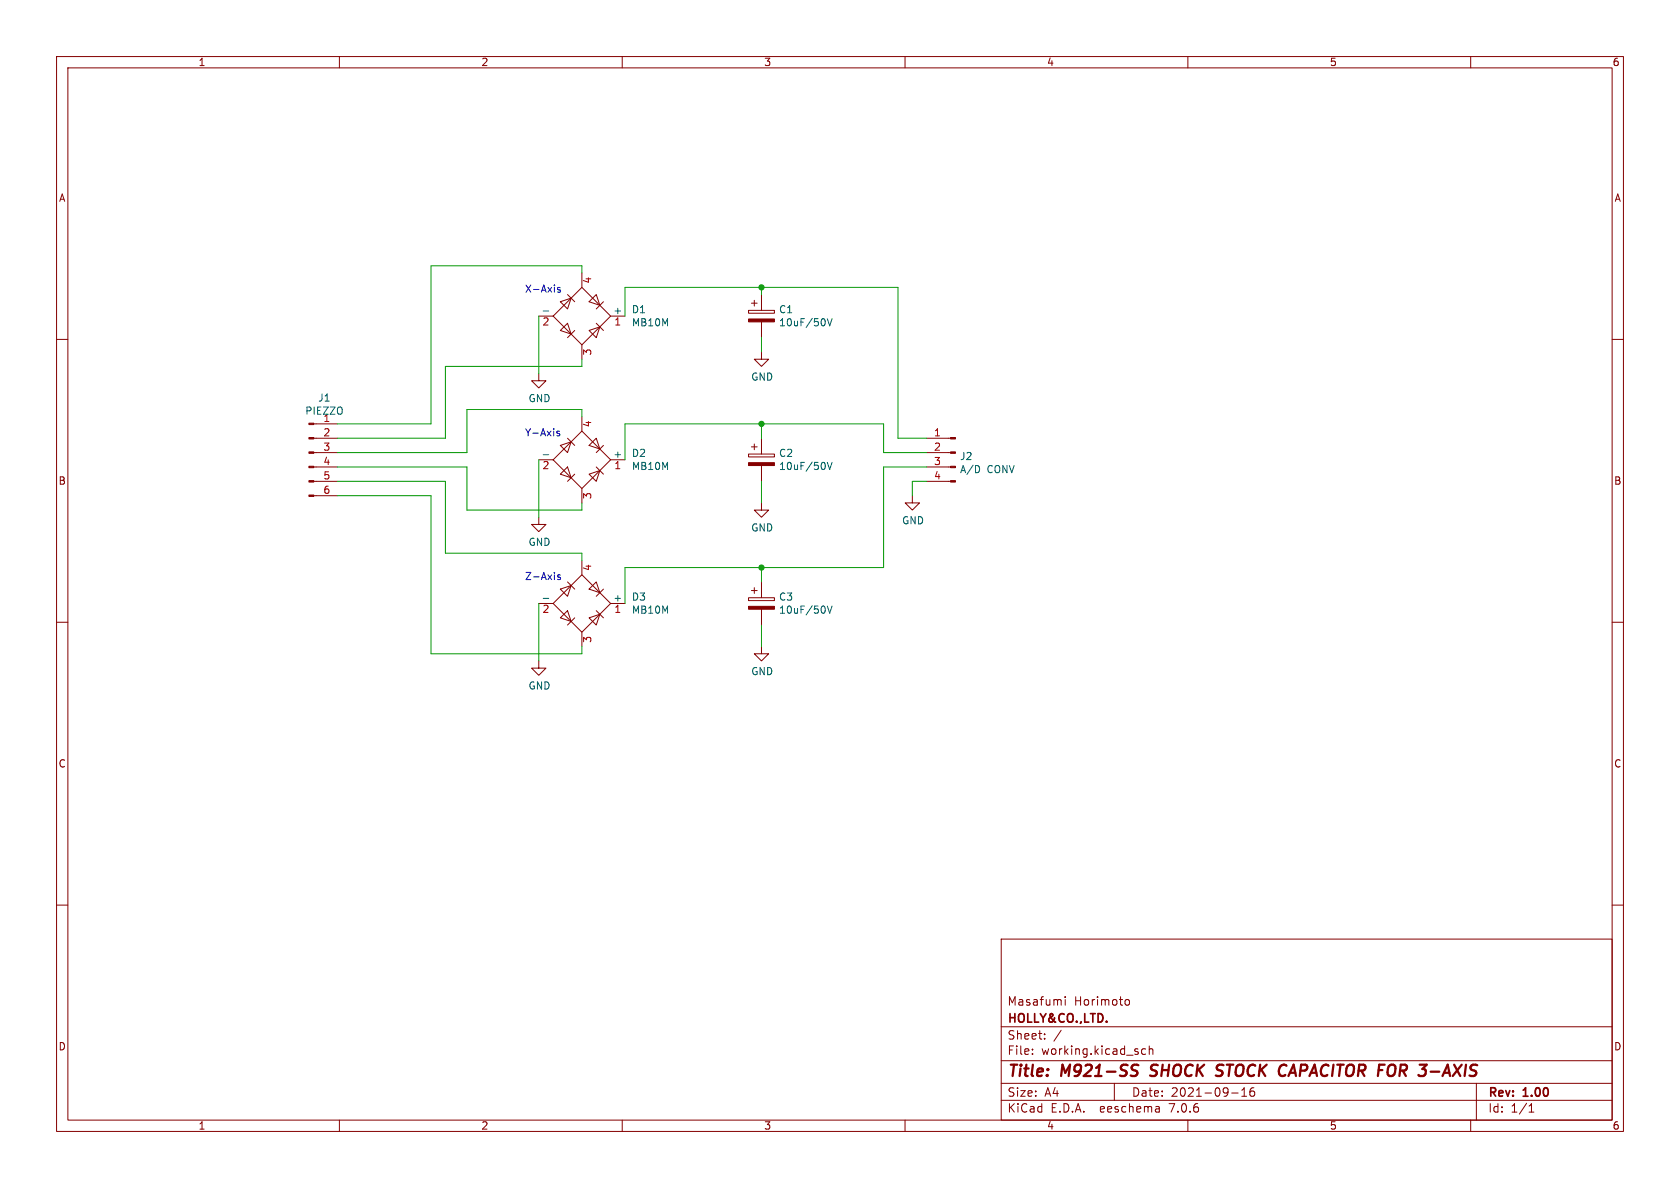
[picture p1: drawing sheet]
(kicad_sch (version 20211123) (generator eeschema)

 (paper "A4")

 (title_block
  (title "M921-SS SHOCK STOCK CAPACITOR FOR 3-AXIS")
  (date "2021-09-16")
  (rev "1.00")
  (company "HOLLY&CO.,LTD.")
  (comment 1 "Masafumi Horimoto"))

 (lib_symbols
  (symbol "Connector:Conn_01x04_Male" (pin_names (offset 1.016) hide) (in_bom yes) (on_board yes)
   (property "Reference" "J" (id 0) (at 0 5.08 0) (effects (font (size 1.27 1.27))))
   (property "Value" "Conn_01x04_Male" (id 1) (at 0 -7.62 0) (effects (font (size 1.27 1.27))))
   (property "Footprint" "" (id 2) (at 0 0 0) (effects (font (size 1.27 1.27)) hide))
   (property "Datasheet" "~" (id 3) (at 0 0 0) (effects (font (size 1.27 1.27)) hide))
   (symbol "Conn_01x04_Male_1_1"
    (polyline (pts (xy 1.27 -5.08) (xy 0.8636 -5.08)) (stroke (width 0.1524) (type default) (color 0 0 0 0)) (fill (type none)))
    (polyline (pts (xy 1.27 -2.54) (xy 0.8636 -2.54)) (stroke (width 0.1524) (type default) (color 0 0 0 0)) (fill (type none)))
    (polyline (pts (xy 1.27 0) (xy 0.8636 0)) (stroke (width 0.1524) (type default) (color 0 0 0 0)) (fill (type none)))
    (polyline (pts (xy 1.27 2.54) (xy 0.8636 2.54)) (stroke (width 0.1524) (type default) (color 0 0 0 0)) (fill (type none)))
    (rectangle (start 0.8636 -4.953) (end 0 -5.207) (stroke (width 0.1524) (type default) (color 0 0 0 0)) (fill (type outline)))
    (rectangle (start 0.8636 -2.413) (end 0 -2.667) (stroke (width 0.1524) (type default) (color 0 0 0 0)) (fill (type outline)))
    (rectangle (start 0.8636 0.127) (end 0 -0.127) (stroke (width 0.1524) (type default) (color 0 0 0 0)) (fill (type outline)))
    (rectangle (start 0.8636 2.667) (end 0 2.413) (stroke (width 0.1524) (type default) (color 0 0 0 0)) (fill (type outline)))
    (pin passive line (at 5.08 2.54 180) (length 3.81) (name "Pin_1" (effects (font (size 1.27 1.27)))) (number "1" (effects (font (size 1.27 1.27)))))
    (pin passive line (at 5.08 0 180) (length 3.81) (name "Pin_2" (effects (font (size 1.27 1.27)))) (number "2" (effects (font (size 1.27 1.27)))))
    (pin passive line (at 5.08 -2.54 180) (length 3.81) (name "Pin_3" (effects (font (size 1.27 1.27)))) (number "3" (effects (font (size 1.27 1.27)))))
    (pin passive line (at 5.08 -5.08 180) (length 3.81) (name "Pin_4" (effects (font (size 1.27 1.27)))) (number "4" (effects (font (size 1.27 1.27)))))))
  (symbol "Connector:Conn_01x06_Male" (pin_names (offset 1.016) hide) (in_bom yes) (on_board yes)
   (property "Reference" "J" (id 0) (at 0 7.62 0) (effects (font (size 1.27 1.27))))
   (property "Value" "Conn_01x06_Male" (id 1) (at 0 -10.16 0) (effects (font (size 1.27 1.27))))
   (property "Footprint" "" (id 2) (at 0 0 0) (effects (font (size 1.27 1.27)) hide))
   (property "Datasheet" "~" (id 3) (at 0 0 0) (effects (font (size 1.27 1.27)) hide))
   (symbol "Conn_01x06_Male_1_1"
    (polyline (pts (xy 1.27 -7.62) (xy 0.8636 -7.62)) (stroke (width 0.1524) (type default) (color 0 0 0 0)) (fill (type none)))
    (polyline (pts (xy 1.27 -5.08) (xy 0.8636 -5.08)) (stroke (width 0.1524) (type default) (color 0 0 0 0)) (fill (type none)))
    (polyline (pts (xy 1.27 -2.54) (xy 0.8636 -2.54)) (stroke (width 0.1524) (type default) (color 0 0 0 0)) (fill (type none)))
    (polyline (pts (xy 1.27 0) (xy 0.8636 0)) (stroke (width 0.1524) (type default) (color 0 0 0 0)) (fill (type none)))
    (polyline (pts (xy 1.27 2.54) (xy 0.8636 2.54)) (stroke (width 0.1524) (type default) (color 0 0 0 0)) (fill (type none)))
    (polyline (pts (xy 1.27 5.08) (xy 0.8636 5.08)) (stroke (width 0.1524) (type default) (color 0 0 0 0)) (fill (type none)))
    (rectangle (start 0.8636 -7.493) (end 0 -7.747) (stroke (width 0.1524) (type default) (color 0 0 0 0)) (fill (type outline)))
    (rectangle (start 0.8636 -4.953) (end 0 -5.207) (stroke (width 0.1524) (type default) (color 0 0 0 0)) (fill (type outline)))
    (rectangle (start 0.8636 -2.413) (end 0 -2.667) (stroke (width 0.1524) (type default) (color 0 0 0 0)) (fill (type outline)))
    (rectangle (start 0.8636 0.127) (end 0 -0.127) (stroke (width 0.1524) (type default) (color 0 0 0 0)) (fill (type outline)))
    (rectangle (start 0.8636 2.667) (end 0 2.413) (stroke (width 0.1524) (type default) (color 0 0 0 0)) (fill (type outline)))
    (rectangle (start 0.8636 5.207) (end 0 4.953) (stroke (width 0.1524) (type default) (color 0 0 0 0)) (fill (type outline)))
    (pin passive line (at 5.08 5.08 180) (length 3.81) (name "Pin_1" (effects (font (size 1.27 1.27)))) (number "1" (effects (font (size 1.27 1.27)))))
    (pin passive line (at 5.08 2.54 180) (length 3.81) (name "Pin_2" (effects (font (size 1.27 1.27)))) (number "2" (effects (font (size 1.27 1.27)))))
    (pin passive line (at 5.08 0 180) (length 3.81) (name "Pin_3" (effects (font (size 1.27 1.27)))) (number "3" (effects (font (size 1.27 1.27)))))
    (pin passive line (at 5.08 -2.54 180) (length 3.81) (name "Pin_4" (effects (font (size 1.27 1.27)))) (number "4" (effects (font (size 1.27 1.27)))))
    (pin passive line (at 5.08 -5.08 180) (length 3.81) (name "Pin_5" (effects (font (size 1.27 1.27)))) (number "5" (effects (font (size 1.27 1.27)))))
    (pin passive line (at 5.08 -7.62 180) (length 3.81) (name "Pin_6" (effects (font (size 1.27 1.27)))) (number "6" (effects (font (size 1.27 1.27)))))))
  (symbol "M921-SS-rescue:CP-Device" (pin_numbers hide) (pin_names (offset 0.254)) (in_bom yes) (on_board yes)
   (property "Reference" "C" (id 0) (at 0.635 2.54 0) (effects (font (size 1.27 1.27)) (justify left)))
   (property "Value" "CP-Device" (id 1) (at 0.635 -2.54 0) (effects (font (size 1.27 1.27)) (justify left)))
   (property "Footprint" "" (id 2) (at 0.9652 -3.81 0) (effects (font (size 1.27 1.27)) hide))
   (property "Datasheet" "" (id 3) (at 0 0 0) (effects (font (size 1.27 1.27)) hide))
   (symbol "CP-Device_0_1"
    (rectangle (start -2.286 0.508) (end 2.286 1.016) (stroke (width 0) (type default) (color 0 0 0 0)) (fill (type none)))
    (polyline (pts (xy -1.778 2.286) (xy -0.762 2.286)) (stroke (width 0) (type default) (color 0 0 0 0)) (fill (type none)))
    (polyline (pts (xy -1.27 2.794) (xy -1.27 1.778)) (stroke (width 0) (type default) (color 0 0 0 0)) (fill (type none)))
    (rectangle (start 2.286 -0.508) (end -2.286 -1.016) (stroke (width 0) (type default) (color 0 0 0 0)) (fill (type outline))))
   (symbol "CP-Device_1_1"
    (pin passive line (at 0 3.81 270) (length 2.794) (name "~" (effects (font (size 1.27 1.27)))) (number "1" (effects (font (size 1.27 1.27)))))
    (pin passive line (at 0 -3.81 90) (length 2.794) (name "~" (effects (font (size 1.27 1.27)))) (number "2" (effects (font (size 1.27 1.27)))))))
  (symbol "M921-SS-rescue:MB10M-HOLLY" (pin_names (offset 0)) (in_bom yes) (on_board yes)
   (property "Reference" "D" (id 0) (at 2.54 6.985 0) (effects (font (size 1.27 1.27)) (justify left)))
   (property "Value" "MB10M-HOLLY" (id 1) (at 2.54 5.08 0) (effects (font (size 1.27 1.27)) (justify left)))
   (property "Footprint" "HOLLY_LIB:MB10M" (id 2) (at 3.81 3.175 0) (effects (font (size 1.27 1.27)) (justify left) hide))
   (property "Datasheet" "" (id 3) (at 0 0 0) (effects (font (size 1.27 1.27)) hide))
   (symbol "MB10M-HOLLY_0_1"
    (polyline (pts (xy -2.54 3.81) (xy -1.27 2.54)) (stroke (width 0) (type default) (color 0 0 0 0)) (fill (type none)))
    (polyline (pts (xy -1.27 -2.54) (xy -2.54 -3.81)) (stroke (width 0) (type default) (color 0 0 0 0)) (fill (type none)))
    (polyline (pts (xy 2.54 -1.27) (xy 3.81 -2.54)) (stroke (width 0) (type default) (color 0 0 0 0)) (fill (type none)))
    (polyline (pts (xy 2.54 1.27) (xy 3.81 2.54)) (stroke (width 0) (type default) (color 0 0 0 0)) (fill (type none)))
    (polyline (pts (xy -3.81 2.54) (xy -2.54 1.27) (xy -1.905 3.175) (xy -3.81 2.54)) (stroke (width 0) (type default) (color 0 0 0 0)) (fill (type none)))
    (polyline (pts (xy -2.54 -1.27) (xy -3.81 -2.54) (xy -1.905 -3.175) (xy -2.54 -1.27)) (stroke (width 0) (type default) (color 0 0 0 0)) (fill (type none)))
    (polyline (pts (xy 1.27 2.54) (xy 2.54 3.81) (xy 3.175 1.905) (xy 1.27 2.54)) (stroke (width 0) (type default) (color 0 0 0 0)) (fill (type none)))
    (polyline (pts (xy 3.175 -1.905) (xy 1.27 -2.54) (xy 2.54 -3.81) (xy 3.175 -1.905)) (stroke (width 0) (type default) (color 0 0 0 0)) (fill (type none)))
    (polyline (pts (xy -5.08 0) (xy 0 -5.08) (xy 5.08 0) (xy 0 5.08) (xy -5.08 0)) (stroke (width 0) (type default) (color 0 0 0 0)) (fill (type none))))
   (symbol "MB10M-HOLLY_1_1"
    (pin passive line (at 7.62 0 180) (length 2.54) (name "+" (effects (font (size 1.27 1.27)))) (number "1" (effects (font (size 1.27 1.27)))))
    (pin passive line (at -7.62 0 0) (length 2.54) (name "-" (effects (font (size 1.27 1.27)))) (number "2" (effects (font (size 1.27 1.27)))))
    (pin passive line (at 0 -7.62 90) (length 2.54) (name "~" (effects (font (size 1.27 1.27)))) (number "3" (effects (font (size 1.27 1.27)))))
    (pin passive line (at 0 7.62 270) (length 2.54) (name "~" (effects (font (size 1.27 1.27)))) (number "4" (effects (font (size 1.27 1.27)))))))
  (symbol "power:GND" (power) (pin_names (offset 0)) (in_bom yes) (on_board yes)
   (property "Reference" "#PWR" (id 0) (at 0 -6.35 0) (effects (font (size 1.27 1.27)) hide))
   (property "Value" "GND" (id 1) (at 0 -3.81 0) (effects (font (size 1.27 1.27))))
   (property "Footprint" "" (id 2) (at 0 0 0) (effects (font (size 1.27 1.27)) hide))
   (property "Datasheet" "" (id 3) (at 0 0 0) (effects (font (size 1.27 1.27)) hide))
   (symbol "GND_0_1"
    (polyline (pts (xy 0 0) (xy 0 -1.27) (xy 1.27 -1.27) (xy 0 -2.54) (xy -1.27 -1.27) (xy 0 -1.27)) (stroke (width 0) (type default) (color 0 0 0 0)) (fill (type none))))
   (symbol "GND_1_1"
    (pin power_in line (at 0 0 270) (length 0) hide (name "GND" (effects (font (size 1.27 1.27)))) (number "1" (effects (font (size 1.27 1.27))))))))

 (junction (at 134.62 50.8) (diameter 0) (color 0 0 0 0))
 (junction (at 134.62 100.33) (diameter 0) (color 0 0 0 0))
 (junction (at 134.62 74.93) (diameter 0) (color 0 0 0 0))

 (wire (pts (xy 134.62 50.8) (xy 158.75 50.8)) (stroke (width 0) (type default) (color 0 0 0 0)))
 (wire (pts (xy 82.55 82.55) (xy 82.55 90.17)) (stroke (width 0) (type default) (color 0 0 0 0)))
 (wire (pts (xy 134.62 50.8) (xy 134.62 52.07)) (stroke (width 0) (type default) (color 0 0 0 0)))
 (wire (pts (xy 156.21 74.93) (xy 156.21 80.01)) (stroke (width 0) (type default) (color 0 0 0 0)))
 (wire (pts (xy 59.69 77.47) (xy 78.74 77.47)) (stroke (width 0) (type default) (color 0 0 0 0)))
 (wire (pts (xy 59.69 74.93) (xy 76.2 74.93)) (stroke (width 0) (type default) (color 0 0 0 0)))
 (wire (pts (xy 134.62 88.9) (xy 134.62 85.09)) (stroke (width 0) (type default) (color 0 0 0 0)))
 (wire (pts (xy 78.74 64.77) (xy 102.87 64.77)) (stroke (width 0) (type default) (color 0 0 0 0)))
 (wire (pts (xy 110.49 106.68) (xy 110.49 100.33)) (stroke (width 0) (type default) (color 0 0 0 0)))
 (wire (pts (xy 110.49 55.88) (xy 110.49 50.8)) (stroke (width 0) (type default) (color 0 0 0 0)))
 (wire (pts (xy 76.2 115.57) (xy 102.87 115.57)) (stroke (width 0) (type default) (color 0 0 0 0)))
 (wire (pts (xy 59.69 87.63) (xy 76.2 87.63)) (stroke (width 0) (type default) (color 0 0 0 0)))
 (wire (pts (xy 134.62 114.3) (xy 134.62 110.49)) (stroke (width 0) (type default) (color 0 0 0 0)))
 (wire (pts (xy 134.62 62.23) (xy 134.62 59.69)) (stroke (width 0) (type default) (color 0 0 0 0)))
 (wire (pts (xy 156.21 82.55) (xy 163.83 82.55)) (stroke (width 0) (type default) (color 0 0 0 0)))
 (wire (pts (xy 134.62 100.33) (xy 156.21 100.33)) (stroke (width 0) (type default) (color 0 0 0 0)))
 (wire (pts (xy 110.49 74.93) (xy 134.62 74.93)) (stroke (width 0) (type default) (color 0 0 0 0)))
 (wire (pts (xy 102.87 97.79) (xy 102.87 99.06)) (stroke (width 0) (type default) (color 0 0 0 0)))
 (wire (pts (xy 59.69 82.55) (xy 82.55 82.55)) (stroke (width 0) (type default) (color 0 0 0 0)))
 (wire (pts (xy 78.74 97.79) (xy 102.87 97.79)) (stroke (width 0) (type default) (color 0 0 0 0)))
 (wire (pts (xy 82.55 72.39) (xy 102.87 72.39)) (stroke (width 0) (type default) (color 0 0 0 0)))
 (wire (pts (xy 158.75 50.8) (xy 158.75 77.47)) (stroke (width 0) (type default) (color 0 0 0 0)))
 (wire (pts (xy 95.25 55.88) (xy 95.25 66.04)) (stroke (width 0) (type default) (color 0 0 0 0)))
 (wire (pts (xy 78.74 85.09) (xy 78.74 97.79)) (stroke (width 0) (type default) (color 0 0 0 0)))
 (wire (pts (xy 102.87 72.39) (xy 102.87 73.66)) (stroke (width 0) (type default) (color 0 0 0 0)))
 (wire (pts (xy 134.62 74.93) (xy 156.21 74.93)) (stroke (width 0) (type default) (color 0 0 0 0)))
 (wire (pts (xy 78.74 77.47) (xy 78.74 64.77)) (stroke (width 0) (type default) (color 0 0 0 0)))
 (wire (pts (xy 95.25 106.68) (xy 95.25 116.84)) (stroke (width 0) (type default) (color 0 0 0 0)))
 (wire (pts (xy 110.49 50.8) (xy 134.62 50.8)) (stroke (width 0) (type default) (color 0 0 0 0)))
 (wire (pts (xy 102.87 115.57) (xy 102.87 114.3)) (stroke (width 0) (type default) (color 0 0 0 0)))
 (wire (pts (xy 163.83 85.09) (xy 161.29 85.09)) (stroke (width 0) (type default) (color 0 0 0 0)))
 (wire (pts (xy 102.87 90.17) (xy 102.87 88.9)) (stroke (width 0) (type default) (color 0 0 0 0)))
 (wire (pts (xy 134.62 74.93) (xy 134.62 77.47)) (stroke (width 0) (type default) (color 0 0 0 0)))
 (wire (pts (xy 156.21 80.01) (xy 163.83 80.01)) (stroke (width 0) (type default) (color 0 0 0 0)))
 (wire (pts (xy 110.49 81.28) (xy 110.49 74.93)) (stroke (width 0) (type default) (color 0 0 0 0)))
 (wire (pts (xy 76.2 87.63) (xy 76.2 115.57)) (stroke (width 0) (type default) (color 0 0 0 0)))
 (wire (pts (xy 59.69 85.09) (xy 78.74 85.09)) (stroke (width 0) (type default) (color 0 0 0 0)))
 (wire (pts (xy 102.87 46.99) (xy 102.87 48.26)) (stroke (width 0) (type default) (color 0 0 0 0)))
 (wire (pts (xy 59.69 80.01) (xy 82.55 80.01)) (stroke (width 0) (type default) (color 0 0 0 0)))
 (wire (pts (xy 110.49 100.33) (xy 134.62 100.33)) (stroke (width 0) (type default) (color 0 0 0 0)))
 (wire (pts (xy 82.55 90.17) (xy 102.87 90.17)) (stroke (width 0) (type default) (color 0 0 0 0)))
 (wire (pts (xy 95.25 81.28) (xy 95.25 91.44)) (stroke (width 0) (type default) (color 0 0 0 0)))
 (wire (pts (xy 161.29 85.09) (xy 161.29 87.63)) (stroke (width 0) (type default) (color 0 0 0 0)))
 (wire (pts (xy 156.21 100.33) (xy 156.21 82.55)) (stroke (width 0) (type default) (color 0 0 0 0)))
 (wire (pts (xy 76.2 74.93) (xy 76.2 46.99)) (stroke (width 0) (type default) (color 0 0 0 0)))
 (wire (pts (xy 158.75 77.47) (xy 163.83 77.47)) (stroke (width 0) (type default) (color 0 0 0 0)))
 (wire (pts (xy 102.87 64.77) (xy 102.87 63.5)) (stroke (width 0) (type default) (color 0 0 0 0)))
 (wire (pts (xy 76.2 46.99) (xy 102.87 46.99)) (stroke (width 0) (type default) (color 0 0 0 0)))
 (wire (pts (xy 82.55 80.01) (xy 82.55 72.39)) (stroke (width 0) (type default) (color 0 0 0 0)))
 (wire (pts (xy 134.62 100.33) (xy 134.62 102.87)) (stroke (width 0) (type default) (color 0 0 0 0)))

 (text "Z-Axis" (at 92.71 102.87 0) (effects (font (size 1.27 1.27)) (justify left bottom)))
 (text "Y-Axis" (at 92.71 77.47 0) (effects (font (size 1.27 1.27)) (justify left bottom)))
 (text "X-Axis" (at 92.71 52.07 0) (effects (font (size 1.27 1.27)) (justify left bottom)))

 (symbol (lib_id "Connector:Conn_01x06_Male") (at 54.61 80.01 0) (unit 1) (in_bom yes) (on_board yes)
  (property "Reference" "J1" (id 0) (at 57.3532 70.3326 0))
  (property "Value" "PIEZZO" (id 1) (at 57.3532 72.644 0))
  (property "Footprint" "Connector_JST:JST_XH_B6B-XH-A_1x06_P2.50mm_Vertical" (id 2) (at 54.61 80.01 0) (effects (font (size 1.27 1.27)) hide))
  (property "Datasheet" "~" (id 3) (at 54.61 80.01 0) (effects (font (size 1.27 1.27)) hide)) (pin "1") (pin "2") (pin "3") (pin "4") (pin "5") (pin "6"))

 (symbol (lib_id "M921-SS-rescue:MB10M-HOLLY") (at 102.87 55.88 0) (unit 1) (in_bom yes) (on_board yes)
  (property "Reference" "D1" (id 0) (at 111.6076 54.7116 0) (effects (font (size 1.27 1.27)) (justify left)))
  (property "Value" "MB10M" (id 1) (at 111.6076 57.023 0) (effects (font (size 1.27 1.27)) (justify left)))
  (property "Footprint" "HOLLY_LIB:MB10M" (id 2) (at 106.68 52.705 0) (effects (font (size 1.27 1.27)) (justify left) hide))
  (property "Datasheet" "" (id 3) (at 102.87 55.88 0) (effects (font (size 1.27 1.27)) hide)) (pin "1") (pin "2") (pin "3") (pin "4"))

 (symbol (lib_id "M921-SS-rescue:MB10M-HOLLY") (at 102.87 81.28 0) (unit 1) (in_bom yes) (on_board yes)
  (property "Reference" "D2" (id 0) (at 111.6076 80.1116 0) (effects (font (size 1.27 1.27)) (justify left)))
  (property "Value" "MB10M" (id 1) (at 111.6076 82.423 0) (effects (font (size 1.27 1.27)) (justify left)))
  (property "Footprint" "HOLLY_LIB:MB10M" (id 2) (at 106.68 78.105 0) (effects (font (size 1.27 1.27)) (justify left) hide))
  (property "Datasheet" "" (id 3) (at 102.87 81.28 0) (effects (font (size 1.27 1.27)) hide)) (pin "1") (pin "2") (pin "3") (pin "4"))

 (symbol (lib_id "M921-SS-rescue:MB10M-HOLLY") (at 102.87 106.68 0) (unit 1) (in_bom yes) (on_board yes)
  (property "Reference" "D3" (id 0) (at 111.6076 105.5116 0) (effects (font (size 1.27 1.27)) (justify left)))
  (property "Value" "MB10M" (id 1) (at 111.6076 107.823 0) (effects (font (size 1.27 1.27)) (justify left)))
  (property "Footprint" "HOLLY_LIB:MB10M" (id 2) (at 106.68 103.505 0) (effects (font (size 1.27 1.27)) (justify left) hide))
  (property "Datasheet" "" (id 3) (at 102.87 106.68 0) (effects (font (size 1.27 1.27)) hide)) (pin "1") (pin "2") (pin "3") (pin "4"))

 (symbol (lib_id "M921-SS-rescue:CP-Device") (at 134.62 55.88 0) (unit 1) (in_bom yes) (on_board yes)
  (property "Reference" "C1" (id 0) (at 137.6172 54.7116 0) (effects (font (size 1.27 1.27)) (justify left)))
  (property "Value" "10uF/50V" (id 1) (at 137.6172 57.023 0) (effects (font (size 1.27 1.27)) (justify left)))
  (property "Footprint" "Capacitor_THT:CP_Radial_D5.0mm_P2.00mm" (id 2) (at 135.5852 59.69 0) (effects (font (size 1.27 1.27)) hide))
  (property "Datasheet" "~" (id 3) (at 134.62 55.88 0) (effects (font (size 1.27 1.27)) hide)) (pin "1") (pin "2"))

 (symbol (lib_id "M921-SS-rescue:CP-Device") (at 134.62 81.28 0) (unit 1) (in_bom yes) (on_board yes)
  (property "Reference" "C2" (id 0) (at 137.6172 80.1116 0) (effects (font (size 1.27 1.27)) (justify left)))
  (property "Value" "10uF/50V" (id 1) (at 137.6172 82.423 0) (effects (font (size 1.27 1.27)) (justify left)))
  (property "Footprint" "Capacitor_THT:CP_Radial_D5.0mm_P2.00mm" (id 2) (at 135.5852 85.09 0) (effects (font (size 1.27 1.27)) hide))
  (property "Datasheet" "~" (id 3) (at 134.62 81.28 0) (effects (font (size 1.27 1.27)) hide)) (pin "1") (pin "2"))

 (symbol (lib_id "M921-SS-rescue:CP-Device") (at 134.62 106.68 0) (unit 1) (in_bom yes) (on_board yes)
  (property "Reference" "C3" (id 0) (at 137.6172 105.5116 0) (effects (font (size 1.27 1.27)) (justify left)))
  (property "Value" "10uF/50V" (id 1) (at 137.6172 107.823 0) (effects (font (size 1.27 1.27)) (justify left)))
  (property "Footprint" "Capacitor_THT:CP_Radial_D5.0mm_P2.00mm" (id 2) (at 135.5852 110.49 0) (effects (font (size 1.27 1.27)) hide))
  (property "Datasheet" "~" (id 3) (at 134.62 106.68 0) (effects (font (size 1.27 1.27)) hide)) (pin "1") (pin "2"))

 (symbol (lib_id "Connector:Conn_01x04_Male") (at 168.91 80.01 0) (mirror y) (unit 1) (in_bom yes) (on_board yes)
  (property "Reference" "J2" (id 0) (at 169.6212 80.6704 0) (effects (font (size 1.27 1.27)) (justify right)))
  (property "Value" "A/D CONV" (id 1) (at 169.6212 82.9818 0) (effects (font (size 1.27 1.27)) (justify right)))
  (property "Footprint" "Connector_JST:JST_XH_B4B-XH-A_1x04_P2.50mm_Vertical" (id 2) (at 168.91 80.01 0) (effects (font (size 1.27 1.27)) hide))
  (property "Datasheet" "~" (id 3) (at 168.91 80.01 0) (effects (font (size 1.27 1.27)) hide)) (pin "1") (pin "2") (pin "3") (pin "4"))

 (symbol (lib_id "power:GND") (at 134.62 62.23 0) (unit 1) (in_bom yes) (on_board yes)
  (property "Reference" "#PWR0101" (id 0) (at 134.62 68.58 0) (effects (font (size 1.27 1.27)) hide))
  (property "Value" "GND" (id 1) (at 134.747 66.6242 0))
  (property "Footprint" "" (id 2) (at 134.62 62.23 0) (effects (font (size 1.27 1.27)) hide))
  (property "Datasheet" "" (id 3) (at 134.62 62.23 0) (effects (font (size 1.27 1.27)) hide)) (pin "1"))

 (symbol (lib_id "power:GND") (at 95.25 66.04 0) (unit 1) (in_bom yes) (on_board yes)
  (property "Reference" "#PWR0102" (id 0) (at 95.25 72.39 0) (effects (font (size 1.27 1.27)) hide))
  (property "Value" "GND" (id 1) (at 95.377 70.4342 0))
  (property "Footprint" "" (id 2) (at 95.25 66.04 0) (effects (font (size 1.27 1.27)) hide))
  (property "Datasheet" "" (id 3) (at 95.25 66.04 0) (effects (font (size 1.27 1.27)) hide)) (pin "1"))

 (symbol (lib_id "power:GND") (at 134.62 88.9 0) (unit 1) (in_bom yes) (on_board yes)
  (property "Reference" "#PWR0103" (id 0) (at 134.62 95.25 0) (effects (font (size 1.27 1.27)) hide))
  (property "Value" "GND" (id 1) (at 134.747 93.2942 0))
  (property "Footprint" "" (id 2) (at 134.62 88.9 0) (effects (font (size 1.27 1.27)) hide))
  (property "Datasheet" "" (id 3) (at 134.62 88.9 0) (effects (font (size 1.27 1.27)) hide)) (pin "1"))

 (symbol (lib_id "power:GND") (at 95.25 91.44 0) (unit 1) (in_bom yes) (on_board yes)
  (property "Reference" "#PWR0104" (id 0) (at 95.25 97.79 0) (effects (font (size 1.27 1.27)) hide))
  (property "Value" "GND" (id 1) (at 95.377 95.8342 0))
  (property "Footprint" "" (id 2) (at 95.25 91.44 0) (effects (font (size 1.27 1.27)) hide))
  (property "Datasheet" "" (id 3) (at 95.25 91.44 0) (effects (font (size 1.27 1.27)) hide)) (pin "1"))

 (symbol (lib_id "power:GND") (at 95.25 116.84 0) (unit 1) (in_bom yes) (on_board yes)
  (property "Reference" "#PWR0105" (id 0) (at 95.25 123.19 0) (effects (font (size 1.27 1.27)) hide))
  (property "Value" "GND" (id 1) (at 95.377 121.2342 0))
  (property "Footprint" "" (id 2) (at 95.25 116.84 0) (effects (font (size 1.27 1.27)) hide))
  (property "Datasheet" "" (id 3) (at 95.25 116.84 0) (effects (font (size 1.27 1.27)) hide)) (pin "1"))

 (symbol (lib_id "power:GND") (at 134.62 114.3 0) (unit 1) (in_bom yes) (on_board yes)
  (property "Reference" "#PWR0106" (id 0) (at 134.62 120.65 0) (effects (font (size 1.27 1.27)) hide))
  (property "Value" "GND" (id 1) (at 134.747 118.6942 0))
  (property "Footprint" "" (id 2) (at 134.62 114.3 0) (effects (font (size 1.27 1.27)) hide))
  (property "Datasheet" "" (id 3) (at 134.62 114.3 0) (effects (font (size 1.27 1.27)) hide)) (pin "1"))

 (symbol (lib_id "power:GND") (at 161.29 87.63 0) (unit 1) (in_bom yes) (on_board yes)
  (property "Reference" "#PWR0107" (id 0) (at 161.29 93.98 0) (effects (font (size 1.27 1.27)) hide))
  (property "Value" "GND" (id 1) (at 161.417 92.0242 0))
  (property "Footprint" "" (id 2) (at 161.29 87.63 0) (effects (font (size 1.27 1.27)) hide))
  (property "Datasheet" "" (id 3) (at 161.29 87.63 0) (effects (font (size 1.27 1.27)) hide)) (pin "1"))

 (sheet_instances (path "" (page "1")))

)
